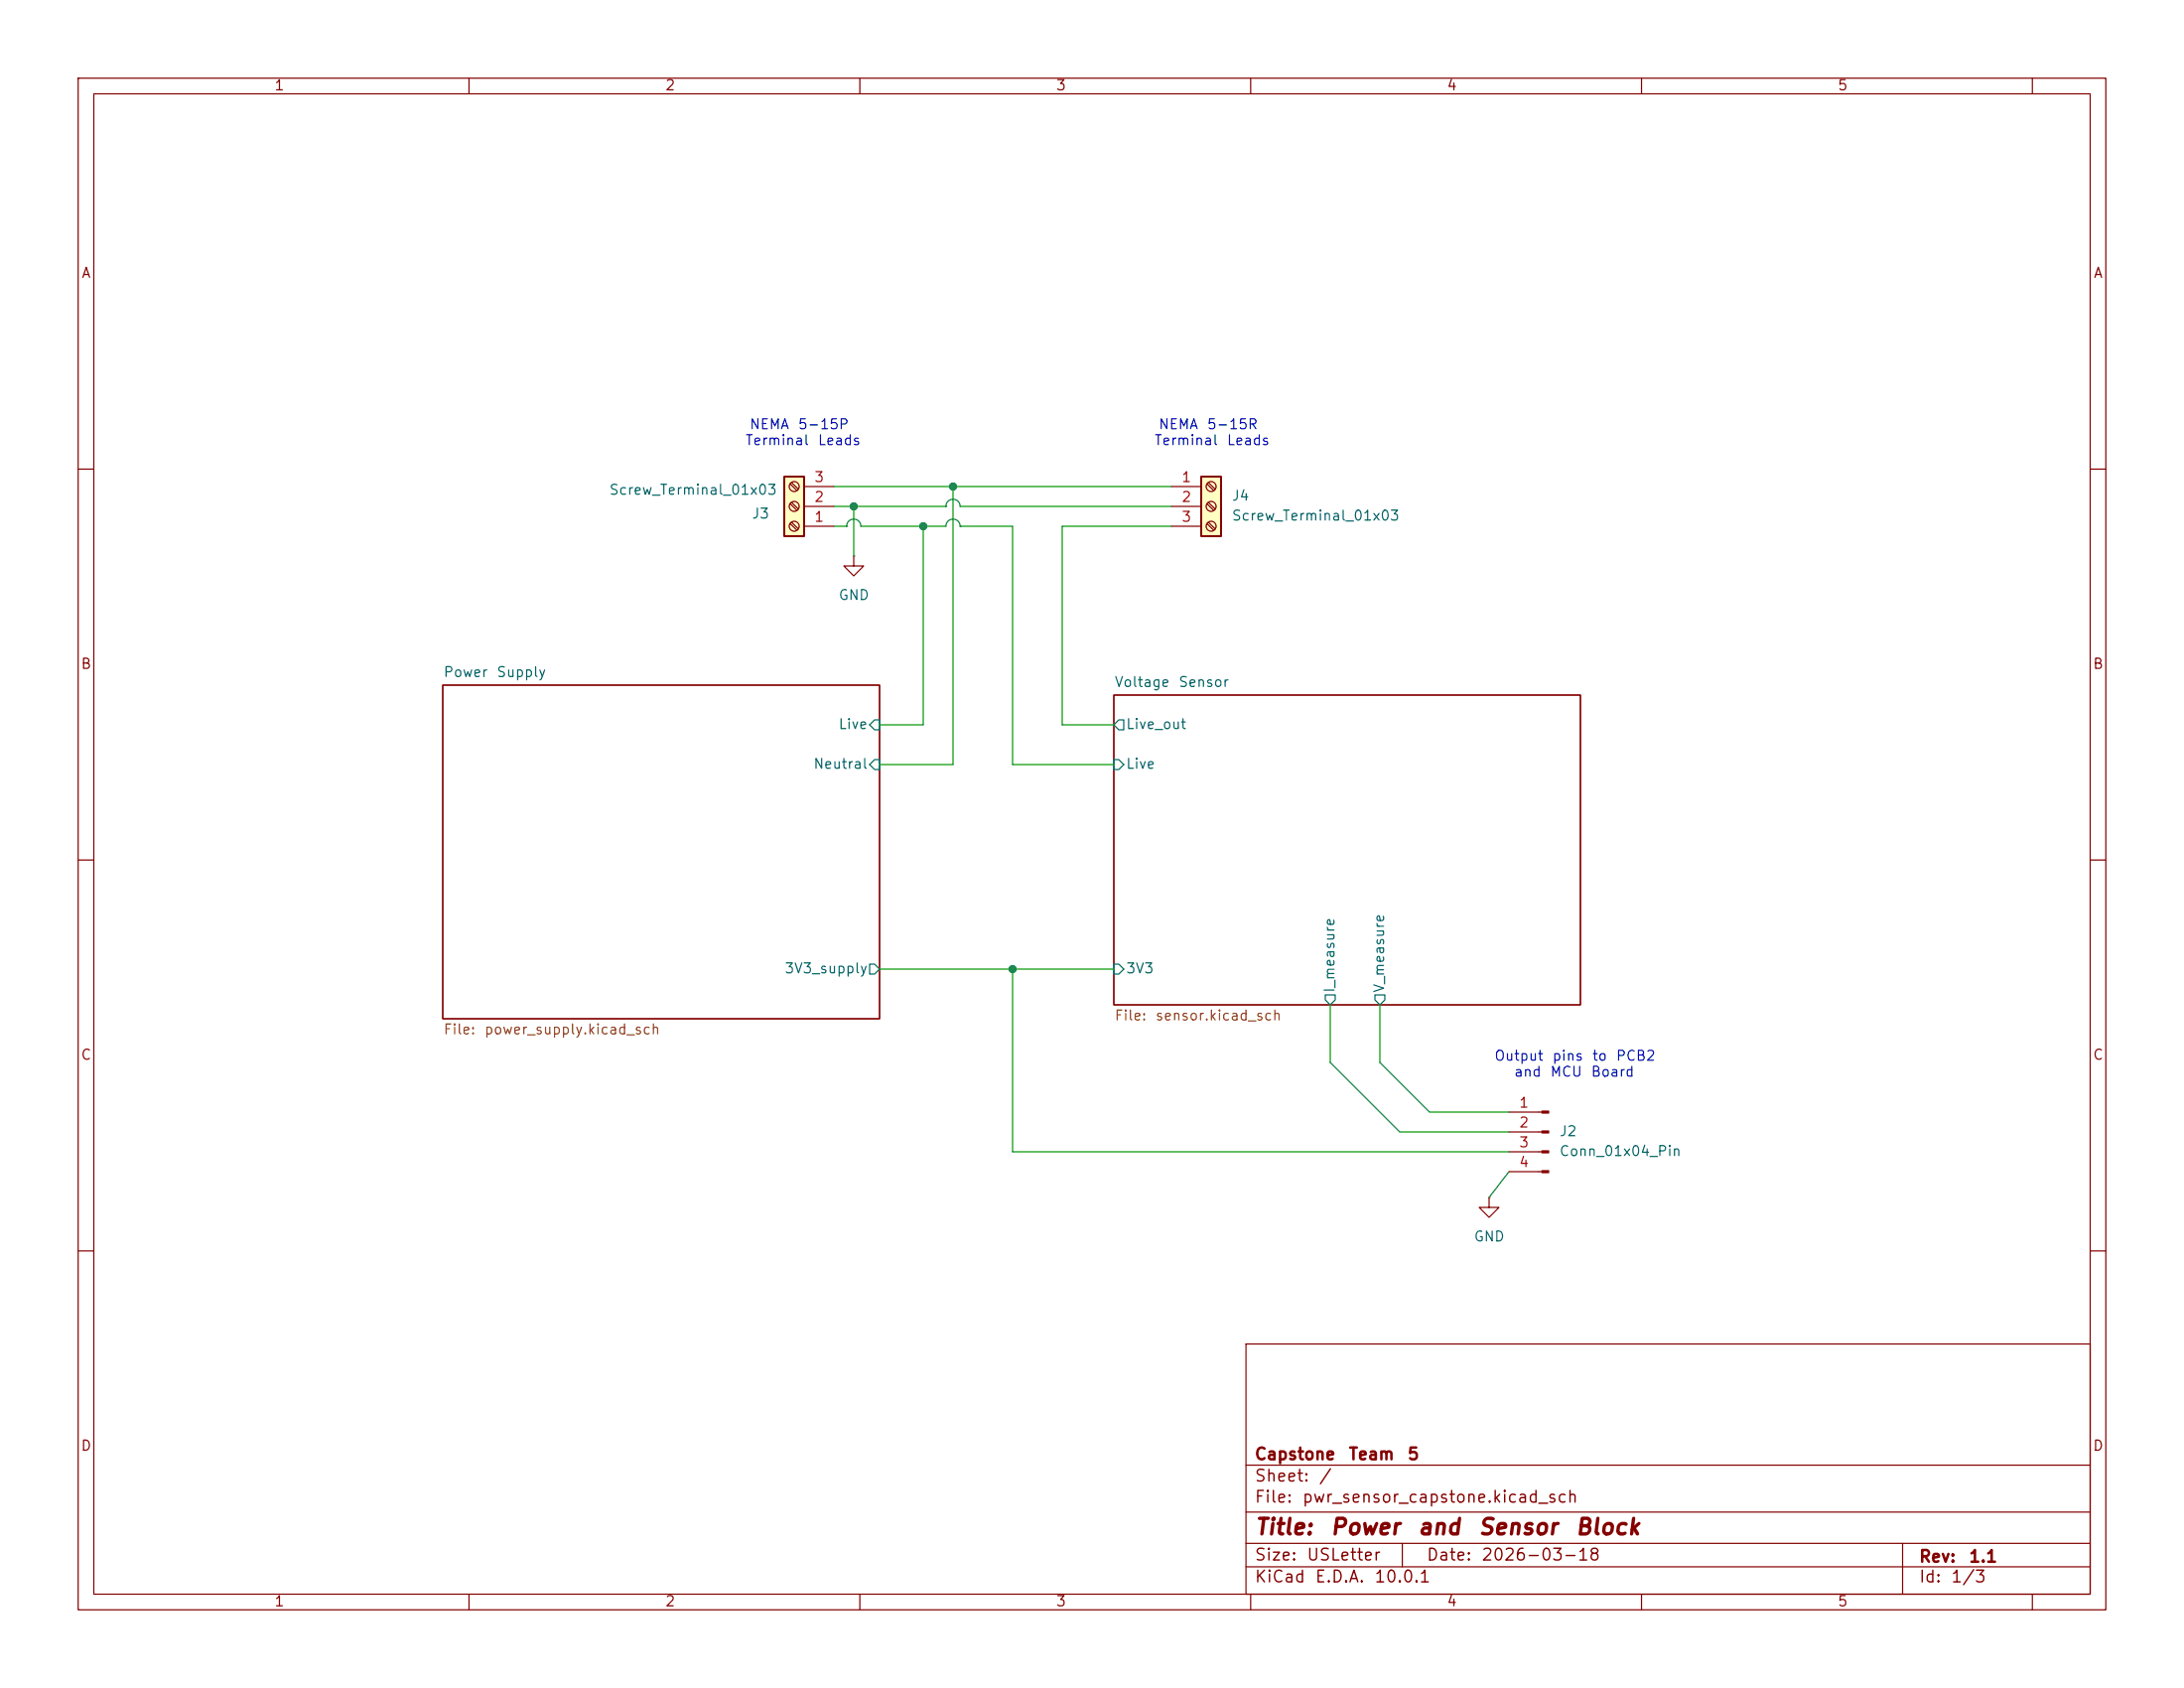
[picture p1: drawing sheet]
<svg xmlns="http://www.w3.org/2000/svg" width="279mm" height="216mm" viewBox="0 0 279 216" stroke-linecap="round" stroke-linejoin="round" font-family="sans-serif">
<g fill="none" stroke="#840000" stroke-width=".15">
<path d="M10 10h259.4v195.9h-259.4zM12 12h255.4v191.9h-255.4zM60 10v2M110 10v2M160 10v2M210 10v2M260 10v2M10 60h2M109.2 71.1v1.3h1.3l-1.3 1.3-1.3-1.3h1.3M109.2 71.1h.1M267.4 60h2M56.6 87.6h55.9v42.7h-55.9z"/>
<path d="M142.5 88.9h59.7v39.6h-59.7zM10 110h2M267.4 110h2M10 160h2M159.4 171.9h108v32h-108zM267.4 160h2M159.4 197.4h108M159.4 193.4h108M159.4 187.4h108M179.4 197.4v3M243.4 197.4v6.5M60 203.9v2"/>
<path d="M110 203.9v2M159.4 200.4h108M160 203.9v2M210 203.9v2M260 203.9v2"/>
</g>
<path d="M111.9 92.1h.6v1.2h-.6l-.6-.6zM111.9 97.2h.6v1.2h-.6l-.6-.6zM142.5 97.2h.6l.7 .6-.7 .6h-.6zM143.1 92.1h.7v1.2h-.7l-.6-.6zM111.3 123.3h.6l.6 .7-.6 .6h-.6zM142.5 123.3h.6l.7 .7-.7 .6h-.6zM169.5 127.3h1.3v.6l-.6 .6-.7-.6zM175.9 127.3h1.3v.6l-.7 .6-.6-.6z" fill="none" stroke="#006464" stroke-width=".15"/>
<path d="M153.7 61h2.5v7.6h-2.5z" fill="#ffffc2"/>
<path d="M153.7 61h2.5v7.6h-2.5z" fill="none" stroke="#840000" stroke-width=".25"/>
<g fill="none" stroke="#840000" stroke-width=".15">
<path d="M149.9 62.2h3.8M149.9 64.8h3.8M149.9 67.3h3.8M154.4 61.9l.9 .8M154.4 64.4l.9 .9M154.4 67l.9 .8M154.6 61.7l.8 .9M154.6 64.3l.8 .8M154.6 66.8l.8 .8M190.5 153.2v1.2h1.3l-1.3 1.3-1.3-1.3h1.3M190.5 153.2h.1M193 142.2h4.3"/>
<path d="M193 144.8h4.3M193 147.3h4.3M193 149.9h4.3"/>
<circle cx="154.9" cy="67.3" r=".63"/>
<circle cx="154.9" cy="64.8" r=".63"/>
<circle cx="154.9" cy="62.2" r=".63"/>
</g>
<g fill="#840000" stroke="#840000" stroke-width=".15">
<path d="M197.3 142.1h.8v.3h-.8z"/>
<path d="M197.3 144.7h.8v.2h-.8z"/>
<path d="M197.3 147.2h.8v.2h-.8z"/>
<path d="M197.3 149.7h.8v.3h-.8z"/>
</g>
<path d="M100.3 61h2.6v7.6h-2.6z" fill="#ffffc2"/>
<path d="M100.3 61h2.6v7.6h-2.6z" fill="none" stroke="#840000" stroke-width=".25"/>
<g fill="none" stroke="#840000" stroke-width=".15">
<path d="M101.1 67l.9 .8M101.1 64.4l.9 .9M101.1 61.9l.9 .8M101.3 66.8l.8 .8M101.3 64.3l.8 .8M101.3 61.7l.8 .9M102.9 67.3h3.8M102.9 64.8h3.8M102.9 62.2h3.8"/>
<circle cx="101.6" cy="64.8" r=".63"/>
<circle cx="101.6" cy="62.2" r=".63"/>
<circle cx="101.6" cy="67.3" r=".63"/>
</g>
<g fill="none" stroke="#009600" stroke-width=".15">
<path d="M106.7 64.8h14.3M106.7 62.2h43.2M106.7 67.3h1.6M108.3 67.3h.1M108.3 67.3a.91 .91 0 0 1 .9-.9 .91 .91 0 0 1 .9 .9h10.9a.91 .91 0 0 1 .9-.9 .91 .91 0 0 1 .9 .9M109.2 64.8v6.3M118.1 67.3v25.4h-5.6M121 64.8h.1M121 64.8a.91 .91 0 0 1 .9-.9 .91 .91 0 0 1 .9 .9h27.1M121.9 62.2v35.6h-9.4M122.8 67.3h.1M122.8 67.3h6.7v30.5h13"/>
<path d="M149.9 67.3h-14v25.4h6.6M112.5 124h30M129.5 124v23.3h63.5M170.2 128.5v7.4l8.9 8.9h13.9M176.5 128.5v7.4l6.4 6.3h10.1M193 149.9l-2.5 3.3"/>
</g>
<g fill="#009600" stroke="#009600" stroke-width=".13">
<circle cx="109.2" cy="64.8" r=".46"/>
<circle cx="121.9" cy="62.2" r=".46"/>
<circle cx="129.5" cy="124" r=".46"/>
<circle cx="118.1" cy="67.3" r=".46"/>
</g>
<g font-size="2" fill="#840000">
<text x="160.4" y="196.8">Title:</text>
<text x="170.1" y="196.8">Power</text>
<text x="181.2" y="196.8">and</text>
<text x="189" y="196.8">Sensor</text>
<text x="201.4" y="196.8">Block</text>
</g>
<g font-size="1.5" fill="#840000">
<text x="160.4" y="189.9">Sheet:</text>
<text x="160.4" y="187.1">Capstone</text>
<text x="168.6" y="189.9">/</text>
<text x="172.4" y="187.1">Team</text>
<text x="180" y="187.1">5</text>
<text x="160.4" y="192.6">File:</text>
<text x="166.5" y="192.6">pwr_sensor_capstone.kicad_sch</text>
<text x="160.4" y="202.8">KiCad</text>
<text x="160.4" y="200">Size:</text>
<text x="167.1" y="200">USLetter</text>
<text x="168.1" y="202.8">E.D.A.</text>
<text x="175.7" y="202.8">10.0.1</text>
<text x="182.4" y="200">Date:</text>
<text x="189.4" y="200">2026-03-18</text>
<text x="245.4" y="200.2">Rev:</text>
<text x="245.4" y="202.8">Id:</text>
<text x="249.5" y="202.8">1/3</text>
<text x="251.8" y="200.2">1.1</text>
</g>
<g font-size="1.3" fill="#840000">
<text x="35" y="11.9">1</text>
<text x="85" y="11.9">2</text>
<text x="135" y="11.9">3</text>
<text x="185" y="11.9">4</text>
<text x="235" y="11.9">5</text>
<text x="10.3" y="35.9">A</text>
<text x="267.7" y="35.9">A</text>
<text x="10.3" y="85.9">B</text>
<text x="267.7" y="85.9">B</text>
<text x="10.3" y="135.9">C</text>
<text x="267.7" y="135.9">C</text>
<text x="10.3" y="185.9">D</text>
<text x="267.7" y="185.9">D</text>
<text x="35" y="205.8">1</text>
<text x="85" y="205.8">2</text>
<text x="135" y="205.8">3</text>
<text x="185" y="205.8">4</text>
<text x="235" y="205.8">5</text>
</g>
<g font-size="1.3" fill="#0000c2">
<text x="95.3" y="57.3">Terminal</text>
<text x="95.8" y="55.2">NEMA</text>
<text x="102" y="55.2">5-15P</text>
<text x="104.5" y="57.3">Leads</text>
<text x="147.6" y="57.3">Terminal</text>
<text x="148.1" y="55.2">NEMA</text>
<text x="154.3" y="55.2">5-15R</text>
<text x="156.9" y="57.3">Leads</text>
<text x="191.1" y="136">Output</text>
<text x="198.5" y="136">pins</text>
<text x="203.6" y="136">to</text>
<text x="206.6" y="136">PCB2</text>
<text x="193.6" y="138">and</text>
<text x="198.2" y="138">MCU</text>
<text x="203.4" y="138">Board</text>
</g>
<g font-size="1.3" fill="#006464">
<text x="77.8" y="63.6">Screw_Terminal_01x03</text>
<text x="157.5" y="64.4">J4</text>
<text x="96.1" y="66.6">J3</text>
<text x="157.5" y="66.9">Screw_Terminal_01x03</text>
<text x="107.2" y="77.1">GND</text>
<text x="56.6" y="86.9">Power</text>
<text x="63.4" y="86.9">Supply</text>
<text x="142.5" y="88.2">Voltage</text>
<text x="150.7" y="88.2">Sensor</text>
<text x="107.2" y="93.6">Live</text>
<text x="144" y="93.6">Live_out</text>
<text x="104" y="98.7">Neutral</text>
<text x="144" y="98.7">Live</text>
<text x="100.3" y="124.8">3V3_supply</text>
<text x="144" y="124.8">3V3</text>
<text x="171" y="127.1" transform="rotate(-90 171 127.1)">I_measure</text>
<text x="177.4" y="127.1" transform="rotate(-90 177.4 127.1)">V_measure</text>
<text x="199.4" y="145.6">J2</text>
<text x="199.4" y="148.2">Conn_01x04_Pin</text>
<text x="188.5" y="159.1">GND</text>
</g>
<g font-size="1.3" fill="#a90000">
<text x="104.1" y="64.5">2</text>
<text x="104.1" y="62">3</text>
<text x="151.1" y="62">1</text>
<text x="151.1" y="64.5">2</text>
<text x="104.1" y="67.1">1</text>
<text x="151.1" y="67.1">3</text>
<text x="194.2" y="142">1</text>
<text x="194.2" y="144.5">2</text>
<text x="194.2" y="147.1">3</text>
<text x="194.2" y="149.6">4</text>
</g>
<g font-size="1.3" fill="#725600">
<text x="142.5" y="130.8">File:</text>
<text x="147.7" y="130.8">sensor.kicad_sch</text>
<text x="56.6" y="132.6">File:</text>
<text x="61.9" y="132.6">power_supply.kicad_sch</text>
</g>
</svg>
